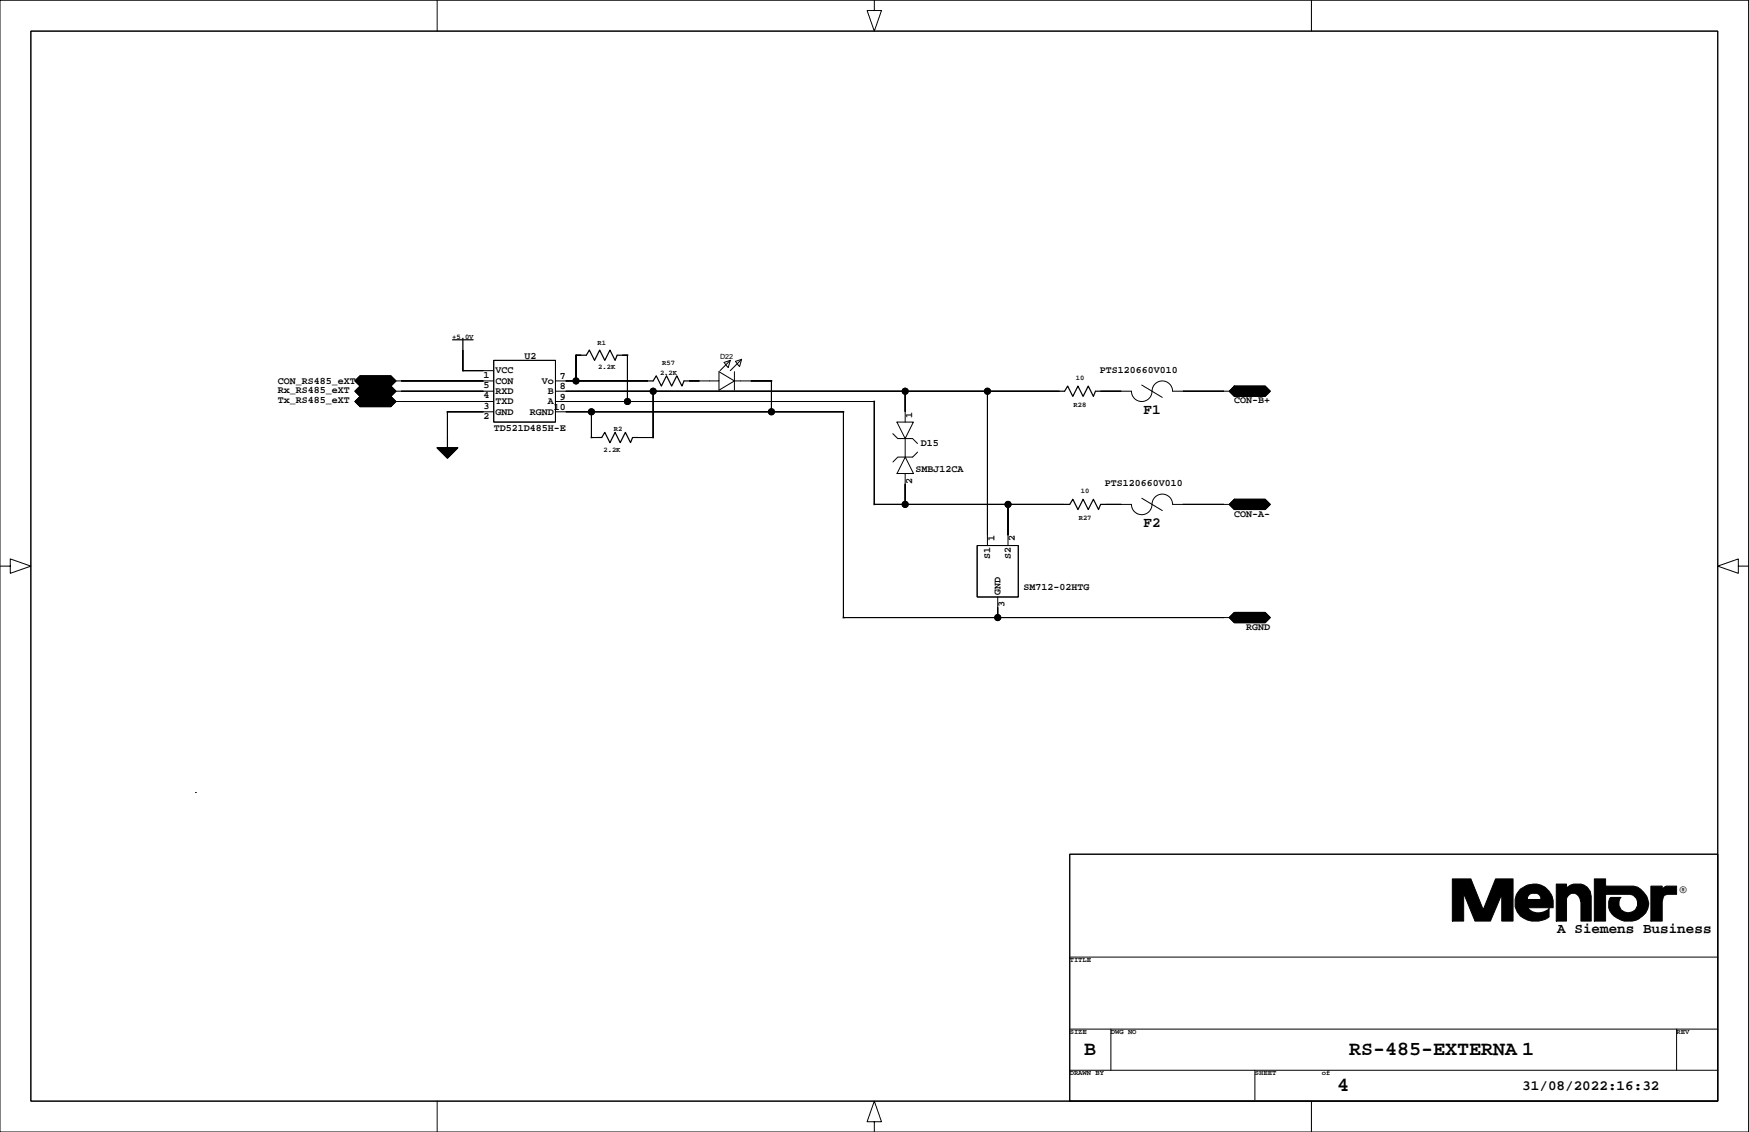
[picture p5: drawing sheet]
<svg xmlns="http://www.w3.org/2000/svg" width="432mm" height="279mm" viewBox="0 0 432 279" stroke-linecap="round" stroke-linejoin="round" font-family="sans-serif">
<g fill="none" stroke="#000" stroke-width=".25">
<path d="M215.9 0v2.6h1.7l-1.7 5.1-1.8-5.1h1.8M0 .1h431.7v279.3h-431.7zM7.6 7.7h416.5v264.1h-416.5zM107.9 .1v7.6M323.8 .1v7.6M87.6 96.6l1.3-1.3h7.6l1.3 1.3-1.3 1.2h-7.6zM87.6 99.1l1.3-1.3h7.6l1.3 1.3-1.3 1.3h-7.6zM87.6 94l1.3-1.2h7.6l1.3 1.2-1.3 1.3h-7.6zM97.8 99.1h24.1M97.8 96.6h24.1M97.8 94h24.1M114.3 86.4v5.1h7.6"/>
<path d="M121.9 88.9h15.2v15.3h-15.2zM137.1 99.1h78.8v25.4h46.9M137.1 96.6h124.5M137.1 94h22.9M143.5 87.7h-1.3v6.3M153.6 87.7h1.3v11.4M161.3 96.6v11.4h-3.9M170.1 94h7.4v-2.3l3.8 2.3h9.2v7.6M177.5 94v2.3l3.8-2.3M178.8 89.5l1.5-.6-.5 1.8zM180.3 88.9l-2.5 2.6M181.3 91.7v4.6"/>
<path d="M181.6 89.2l1.5-.5-.5 1.8zM182.8 88.9l-2.5 2.6M223.5 96.6v7.6M243.8 96.6v38.1M271.7 96.6h7.6a2.6 2.6 0 0 0 2.9 2.5 2.6 2.6 0 0 0 2.3-3.1 2.54 2.54 0 0 1 2.7-2 2.54 2.54 0 0 1 2.3 2.6h14M281.9 95l5.1 3.1M303.5 96.6l1.2-1.3h7.6l1.3 1.3-1.3 1.2h-7.6zM121.9 101.6h-11.4v6.4M137.1 101.6h71.1v50.8h95.3M146 101.6v6.4h1.3M220.4 107l1.2 1.2h3.7l1.2 1.3M221.4 104.2h4.1l-2 4z"/>
<path d="M223.5 108.2v4.6M223.5 116.9v7.6M223.5 112.8l2 4.1h-4zM226.5 111.6l-1.2 1.2h-3.6l-1.3 1.2M0 139.7h2.5v-1.7l5.1 1.7-5.1 1.8v-1.8M241.2 134.7h10.2v12.6h-10.2zM248.9 124.5v10.2M273 124.5h6.3a2.6 2.6 0 0 0 2.9 2.5 2.6 2.6 0 0 0 2.3-3.1 2.54 2.54 0 0 1 2.7-1.9 2.54 2.54 0 0 1 2.3 2.5h14M281.9 123l5.1 3M303.5 124.5l1.2-1.3h7.6l1.3 1.3-1.3 1.3h-7.6zM429.2 139.7v-1.7l-5.1 1.7 5.1 1.8v-1.8h2.6M246.3 147.3v5.1"/>
<path d="M304.7 151.2h7.6l1.3 1.2-1.3 1.3h-7.6l-1.2-1.3zM48.2 195.6h.1M264.1 210.8h160v61h-160zM264.1 236.2h160M264.1 254h160M274.3 254v10.2M413.9 254v10.2M107.9 271.8v7.6M215.9 276.9h1.7l-1.7-5.1-1.8 5.1h1.8v2.5M264.1 264.2h160M309.8 264.2v7.3M323.8 271.8v7.6"/>
<circle cx="142.2" cy="94" r=".75"/>
<circle cx="154.9" cy="99.1" r=".75"/>
<circle cx="161.3" cy="96.6" r=".75"/>
<circle cx="223.5" cy="96.6" r=".75"/>
<circle cx="243.8" cy="96.6" r=".75"/>
<circle cx="146" cy="101.6" r=".75"/>
<circle cx="190.5" cy="101.6" r=".75"/>
<circle cx="223.5" cy="124.5" r=".75"/>
<circle cx="248.9" cy="124.5" r=".75"/>
<circle cx="246.3" cy="152.4" r=".75"/>
</g>
<g fill="#000" stroke="#000" stroke-width=".25">
<path d="M87.6 96.6l1.3-1.3h7.6l1.3 1.3-1.3 1.2h-7.6z" fill-rule="evenodd"/>
<path d="M87.6 94l1.3-1.2h7.6l1.3 1.2-1.3 1.3h-7.6z" fill-rule="evenodd"/>
<path d="M114.2 91.4l.1 .2z" fill-rule="evenodd"/>
<path d="M114.3 86.4v5.1z" fill-rule="evenodd"/>
<path d="M99 96.6h20.4z" fill-rule="evenodd"/>
<path d="M99 99.1h20.4z" fill-rule="evenodd"/>
<path d="M99 94h20.4z" fill-rule="evenodd"/>
<path d="M114.3 91.5h5.1z" fill-rule="evenodd"/>
<path d="M142.1 87.6l.2 .1z" fill-rule="evenodd"/>
<path d="M142.2 87.7v6.3z" fill-rule="evenodd"/>
<path d="M139.7 94h2.5z" fill-rule="evenodd"/>
<path d="M142.2 87.7h1.3z" fill-rule="evenodd"/>
<path d="M154.8 87.6l.2 .1z" fill-rule="evenodd"/>
<path d="M153.6 87.7h1.3z" fill-rule="evenodd"/>
<path d="M139.7 99.1h15.2z" fill-rule="evenodd"/>
<path d="M154.9 87.7v11.4z" fill-rule="evenodd"/>
<path d="M142.2 94h17.8z" fill-rule="evenodd"/>
<path d="M161.3 96.6v11.4z" fill-rule="evenodd"/>
<path d="M139.7 96.6h21.6z" fill-rule="evenodd"/>
<path d="M170.1 94h2.6z" fill-rule="evenodd"/>
<path d="M190.4 93.9l.1 .2z" fill-rule="evenodd"/>
<path d="M190.5 94v7.6z" fill-rule="evenodd"/>
<path d="M185.4 94h5.1z" fill-rule="evenodd"/>
<path d="M215.8 99l.1 .2z" fill-rule="evenodd"/>
<path d="M215.9 99.1v25.4z" fill-rule="evenodd"/>
<path d="M154.9 99.1h61z" fill-rule="evenodd"/>
<path d="M223.5 96.6v5z" fill-rule="evenodd"/>
<path d="M161.3 96.6h62.2z" fill-rule="evenodd"/>
<path d="M223.5 96.6h20.3z" fill-rule="evenodd"/>
<path d="M243.8 96.6v35.5z" fill-rule="evenodd"/>
<path d="M243.8 96.6h17.8z" fill-rule="evenodd"/>
<path d="M271.7 96.6h5.1z" fill-rule="evenodd"/>
<path d="M292 96.6h10.2z" fill-rule="evenodd"/>
<path d="M303.5 96.6l1.2-1.3h7.6l1.3 1.3-1.3 1.2h-7.6z" fill-rule="evenodd"/>
<path d="M87.6 99.1l1.3-1.3h7.6l1.3 1.3-1.3 1.3h-7.6z" fill-rule="evenodd"/>
<path d="M110.4 101.6l.1 .1z" fill-rule="evenodd"/>
<path d="M110.5 101.6v6.4z" fill-rule="evenodd"/>
<path d="M110.5 101.6h8.9z" fill-rule="evenodd"/>
<path d="M145.9 107.9l.2 .2z" fill-rule="evenodd"/>
<path d="M146 101.6v6.4z" fill-rule="evenodd"/>
<path d="M139.7 101.6h6.3z" fill-rule="evenodd"/>
<path d="M146 108h1.3z" fill-rule="evenodd"/>
<path d="M161.2 107.9l.1 .2z" fill-rule="evenodd"/>
<path d="M157.4 108h3.9z" fill-rule="evenodd"/>
<path d="M146 101.6h44.5z" fill-rule="evenodd"/>
<path d="M208.2 101.6l.1 .1z" fill-rule="evenodd"/>
<path d="M190.5 101.6h17.7z" fill-rule="evenodd"/>
<path d="M208.2 101.6v50.8z" fill-rule="evenodd"/>
<path d="M223.5 119.4v5.1z" fill-rule="evenodd"/>
<path d="M215.8 124.4l.1 .2z" fill-rule="evenodd"/>
<path d="M215.9 124.5h7.6z" fill-rule="evenodd"/>
<path d="M248.9 124.5v7.6z" fill-rule="evenodd"/>
<path d="M223.5 124.5h25.4z" fill-rule="evenodd"/>
<path d="M248.9 124.5h13.9z" fill-rule="evenodd"/>
<path d="M273 124.5h3.8z" fill-rule="evenodd"/>
<path d="M292 124.5h10.2z" fill-rule="evenodd"/>
<path d="M303.5 124.5l1.2-1.3h7.6l1.3 1.3-1.3 1.3h-7.6z" fill-rule="evenodd"/>
<path d="M208.2 152.4l.1 .1z" fill-rule="evenodd"/>
<path d="M246.3 149.9v2.5z" fill-rule="evenodd"/>
<path d="M208.2 152.4h38.1z" fill-rule="evenodd"/>
<path d="M246.3 152.4h55.9z" fill-rule="evenodd"/>
<path d="M304.7 151.2h7.6l1.3 1.2-1.3 1.3h-7.6l-1.2-1.3z" fill-rule="evenodd"/>
<path d="M358.6 216.9h4.5l3.1 7.6 3-7.6h4.3v10.4h-2.7v-6.6l-2.8 6.6h-3.8l-2.8-6.8v6.8h-2.8z" fill-rule="evenodd"/>
<path d="M375.3 219.5a4.9 4.9 0 0 1 5.8-.7 4.9 4.9 0 0 1 2.4 5.2h-6.4v-2h3.3a1.36 1.36 0 0 0-1-1.5h-1.3l-.7 .5-.3 .5v2.5a3.7 3.7 0 0 0 5.3 .3v2a5.5 5.5 0 0 1-7.8-1.2 4.8 4.8 0 0 1 .7-5.6z" fill-rule="evenodd"/>
<path d="M384.2 218.2h2.6v1a3.5 3.5 0 0 1 3.7-1 3.5 3.5 0 0 1 2.3 3v6.1h-2.5v-4.5a2.16 2.16 0 0 0-2.3-2.3l-.5 .2-.7 1.1v5.5h-2.6z" fill-rule="evenodd"/>
<path d="M393.6 216.9h2.8v1.8h6.9a5.1 5.1 0 0 1 3.8 4.3 5.1 5.1 0 0 1-3.8 4.3 5.1 5.1 0 0 1-5.4-1.7 3.3 3.3 0 0 1-.2-4.1h2.5a2.31 2.31 0 0 0 .6 3.5 2.31 2.31 0 0 0 3.3-1.1 2.31 2.31 0 0 0-1.6-3.2h-6.1v6.6h-2.8z" fill-rule="evenodd"/>
<path d="M407.6 218.7h2.8v.8l1-.8h2.5v2h-2.3l-.7 .3-.3 .5-.2 1v4.8h-2.8z" fill-rule="evenodd"/>
<circle cx="142.2" cy="94" r=".75"/>
<circle cx="154.9" cy="99.1" r=".75"/>
<circle cx="161.3" cy="96.6" r=".75"/>
<circle cx="223.5" cy="96.6" r=".75"/>
<circle cx="243.8" cy="96.6" r=".75"/>
<circle cx="146" cy="101.6" r=".75"/>
<circle cx="190.5" cy="101.6" r=".75"/>
<circle cx="223.5" cy="124.5" r=".75"/>
<circle cx="248.9" cy="124.5" r=".75"/>
<circle cx="246.3" cy="152.4" r=".75"/>
</g>
<path d="M111.7 83.9h5.1M114.3 83.9v2.5M143.5 87.7h1.2l.8-1.3 1.3 2.5 1.2-2.5 1.3 2.5 1.3-2.5 1.3 2.5 .5-1.2h1.2M160 94h1.3l.7-1.2 1.3 2.5 1.3-2.5 1.2 2.5 1.3-2.5 1.3 2.5 .5-1.3h1.2M261.6 96.6h1.2l.8-1.3 1.3 2.5 1.2-2.5 1.3 2.5 1.3-2.5 1.2 2.5 .5-1.2h1.3M107.9 110.5h5.1l-2.5 2.6zM110.5 108v2.5M147.3 108h1.3l.7-1.3 1.3 2.6 1.3-2.6 1.2 2.6 1.3-2.6 1.3 2.6 .5-1.3h1.2M262.8 124.5h1.3l.8-1.3 1.2 2.6 1.3-2.6 1.3 2.6 1.2-2.6 1.3 2.6 .5-1.3h1.3" fill="none" stroke="#000" stroke-width=".3"/>
<path d="M107.9 110.5h5.1l-2.5 2.6z" fill-rule="evenodd" fill="#000" stroke="#000" stroke-width=".3"/>
<g font-size="4.9">
<text x="267.7" y="260.5">B</text>
<text x="333.1" y="260.5">RS-485-EXTERNA 1</text>
<text x="330.1" y="269.4">4</text>
</g>
<g font-size="3.5">
<text x="282.3" y="102.1">F1</text>
<text x="282.3" y="130.1">F2</text>
<text x="384.5" y="230.3">A Siemens Business</text>
<text x="375.8" y="269">31/08/2022:16:32</text>
</g>
<text font-size="2.8" x="414.7" y="220.5">®</text>
<g font-size="2.5">
<text x="129.5" y="88.5">U2</text>
<text x="68.6" y="94.9">CON_RS485_eXT</text>
<text x="119.4" y="95.8">5</text>
<text x="119.4" y="93.2">1</text>
<text x="122.3" y="92.2">VCC</text>
<text x="122.3" y="94.7">CON</text>
<text x="133.7" y="94.7">Vo</text>
<text x="138.2" y="93.6">7</text>
<text x="271.5" y="91.9">PTS120660V010</text>
<text x="68.6" y="97">Rx_RS485_eXT</text>
<text x="68.6" y="99.6">Tx_RS485_eXT</text>
<text x="119.4" y="98.3">4</text>
<text x="119.4" y="100.8">3</text>
<text x="122.3" y="99.8">TXD</text>
<text x="122.3" y="97.3">RXD</text>
<text x="135.2" y="97.3">B</text>
<text x="135.2" y="99.8">A</text>
<text x="136.7" y="101.2">10</text>
<text x="138.2" y="98.7">9</text>
<text x="138.2" y="96.1">8</text>
<text x="304.7" y="99.6">CON-B+</text>
<text x="119.4" y="103.4">2</text>
<text x="121.9" y="106.3">TD521D485H-E</text>
<text x="122.3" y="102.3">GND</text>
<text x="130.8" y="102.3">RGND</text>
<text x="225.2" y="103.1" transform="rotate(-90 225.2 103.1)">1</text>
<text x="227.3" y="110.1">D15</text>
<text x="225.2" y="119.4" transform="rotate(-90 225.2 119.4)">2</text>
<text x="226" y="116.4">SMBJ12CA</text>
<text x="272.8" y="119.9">PTS120660V010</text>
<text x="304.7" y="127.5">CON-A-</text>
<text x="245.5" y="133.6" transform="rotate(-90 245.5 133.6)">1</text>
<text x="250.6" y="133.6" transform="rotate(-90 250.6 133.6)">2</text>
<text x="244.5" y="138" transform="rotate(-90 244.5 138)">S1</text>
<text x="249.6" y="138" transform="rotate(-90 249.6 138)">S2</text>
<text x="247" y="146.9" transform="rotate(-90 247 146.9)">GND</text>
<text x="248" y="149.9" transform="rotate(-90 248 149.9)">3</text>
<text x="252.7" y="145.6">SM712-02HTG</text>
<text x="307.7" y="155.4">RGND</text>
</g>
<g font-size="1.8">
<text x="111.6" y="83.6">+5.0V</text>
<text x="147.5" y="85.1">R1</text>
<text x="177.8" y="88.6">D22</text>
<text x="147.7" y="91.2">2.2K</text>
<text x="162.9" y="92.4">2.2K</text>
<text x="163.5" y="90.2">R57</text>
<text x="265.6" y="93.7">10</text>
<text x="265.1" y="100.3">R28</text>
<text x="151.5" y="106.4">R2</text>
<text x="149" y="111.5">2.2K</text>
<text x="266.9" y="121.6">10</text>
<text x="266.3" y="128.3">R27</text>
<text x="264.1" y="237.5">TITLE</text>
<text x="264.1" y="255.2">SIZE</text>
<text x="274.3" y="255.2">DWG NO</text>
<text x="413.9" y="255.2">REV</text>
<text x="264.1" y="265.4">DRAWN BY</text>
<text x="309.8" y="265.4">SHEET</text>
<text x="326.3" y="265.4">of</text>
</g>
</svg>
